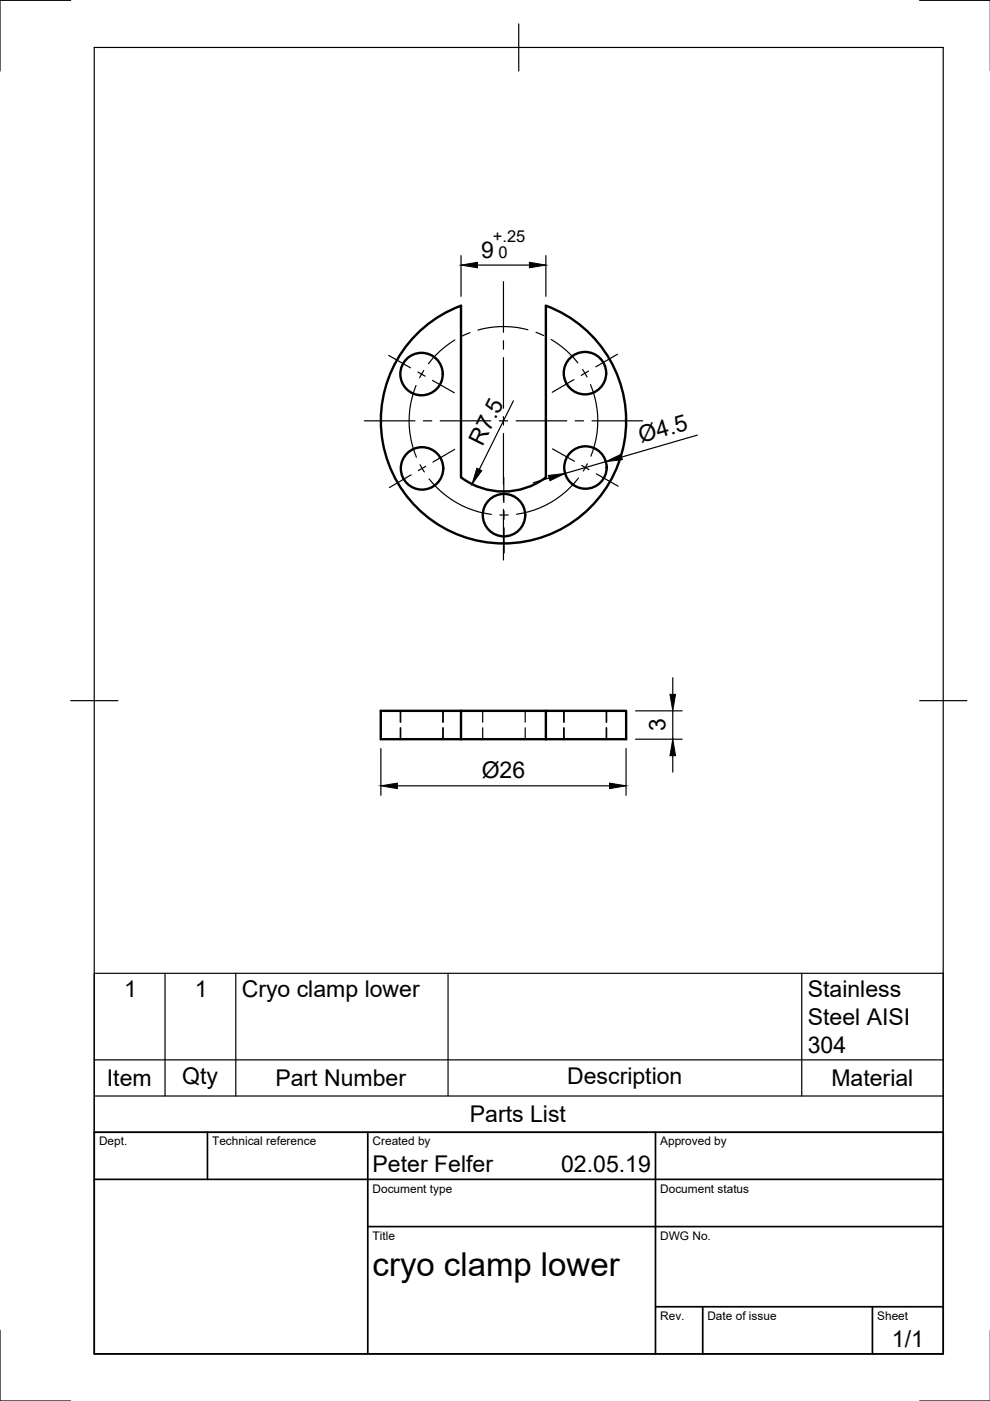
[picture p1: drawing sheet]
<svg xmlns="http://www.w3.org/2000/svg" width="210mm" height="297mm" viewBox="0 0 210 297" stroke-linecap="round" stroke-linejoin="round" font-family="sans-serif">
<!-- layer: Visible -->
<g fill="none" stroke="#000" stroke-width=".51">
<path d="M97.7 101.2l.1-36.4a26 26 0 0 0-11.9 40 26 26 0 0 0 41.7 0 26 26 0 0 0-11.8-40l-.1 36.4M97.8 101.2a15 15 0 0 0 18 0M97.7 150.7h-17v6h17M97.7 156.7h18M97.7 150.7h18M97.7 150.7v6M115.7 150.7h17.1v6h-17.1M115.7 150.7v6"/>
<circle cx="89.4" cy="79.3" r="4.5"/>
<circle cx="124" cy="79.1" r="4.5"/>
<circle cx="89.5" cy="99.3" r="4.5"/>
<circle cx="124.1" cy="99.1" r="4.5"/>
<circle cx="106.9" cy="109.2" r="4.5"/>
</g>
<!-- layer: Hidden -->
<g fill="none" stroke="#000" stroke-width=".25">
<path d="M84.9 150.7v2.4M84.9 154.3v2.4M85 150.7v2.4M85 154.3v2.4M93.9 150.7v2.4M93.9 154.3v2.4M94 150.7v2.4M94 154.3v2.4M102.3 150.7v2.4M102.3 154.3v2.4M111.4 150.7v2.4M111.4 154.3v2.4"/>
<path d="M119.5 150.7v2.4M119.5 154.3v2.4M119.6 150.7v2.4M119.6 154.3v2.4M128.5 150.7v2.4M128.5 154.3v2.4M128.6 150.7v2.4M128.6 154.3v2.4"/>
</g>
<!-- layer: Border -->
<path d="M15 .1h-15v15M20 10.1h180v276.9h-180zM110 5.1v10M195 .1h15M15 148.6h10M195 148.6h10M0 282.1v14.9h15M195 297h15" fill="none" stroke="#000" stroke-width=".25"/>
<!-- layer: TitleBlock -->
<path d="M20 240.1h180v46.9h-180zM20 250h180M44 240.1v9.9M78 240.1v46.9M139 240.1v46.9M78 260.1h122M139 277.1h61M149 277.1v9.9M185 277.1v9.9" fill="none" stroke="#000" stroke-width=".36"/>
<!-- layer: Smart Centers -->
<g fill="none" stroke="#000" stroke-width=".25">
<path d="M106.7 59.7v10.7M82.4 75.4l4.6 2.6M88.6 78.9l1.5 .9M89.8 78.5l-.8 1.6M96.4 72.1l-2 1.4a19.3 19.3 0 0 0-3.6 3.6M99.7 70.5l-1.7 .7M106.7 72.2v1.8M106.7 75.8v10.8M111.9 69.9a19.9 19.9 0 0 0-10.6 .1M113.6 70.4l1.7 .7M116.9 72a20.1 20.1 0 0 1 5.6 4.9M123.5 78.4l.9 1.5"/>
<path d="M124.8 78.7l-1.6 .9M130.9 75.1l-4.6 2.7M77.2 89.2h10.8M88.2 81.7a20 20 0 0 0 .1 15.2M89.1 98.5l.9 1.6M89.8 89.2h1.7M90.3 98.9l-1.6 .9M91.7 80.7l4.6 2.6M93.3 89.2h10.8M96.4 95.3l-4.6 2.7M105.9 89.2h1.7M106.7 88.3v1.8"/>
<path d="M106.7 91.9v10.7M109.4 89.2h10.8M117.2 95.2l4.6 2.6M121.7 80.5l-4.6 2.7M121.9 89.2h1.8M123.3 98.7l1.6 .9M124.5 98.3l-.8 1.6M125.2 81.5a19.9 19.9 0 0 1 .1 15.2M125.5 89.2h10.7M87.2 100.7l-4.6 2.7M91 101.5a20 20 0 0 0 13.2 7.6M106.7 104.4v1.8"/>
<path d="M106.7 108v10.7M106.8 101.2v5.3M106.8 108.3v1.8M106.9 111.9v5.3M107.8 109.2h-1.8M122.6 101.4a20 20 0 0 1-13.1 7.6M126.4 100.5l4.7 2.6"/>
</g>
<!-- layer: FD_Dimensions -->
<g fill="none" stroke="#000" stroke-width=".25">
<path d="M97.7 54.2v8.6M101.2 56.2h11M115.7 54.2v8.6M108.9 85l-7.3 14.5M128.4 97.9l-8.6 2.5M147.8 92.3l-16 4.6M116.4 101.4l-3.3 .9M80.8 158.7v9.9M132.7 158.7v9.9M134.7 150.7h9.9M134.7 156.7h9.9M142.6 143.7v3.5"/>
<path d="M142.6 150.7v6M84.2 166.6h45M142.6 160.2v3.5"/>
</g>
<path d="M97.7 56.2l3.5-.6v1.2zM112.2 55.6l3.5 .6-3.5 .6zM101.1 99.3l1.1 .5-2.1 2.9zM128.4 97.9l3.2-1.6 .4 1.2zM116.3 100.8l3.5-.4-3.2 1.5zM142 147.2h1.2l-.6 3.5zM80.8 166.6l3.4-.6v1.2zM129.2 166l3.5 .6-3.5 .6zM142.6 156.7l.6 3.5h-1.2z" fill="#000" stroke="#000" stroke-width=".21"/>
<!-- layer: Parts Lists -->
<path d="M20 206.4h180v33.7h-180zM35 206.4v26M50 206.4v26M95 206.4v26M170 206.4v26M20 232.4h180M20 224.7h180" fill="none" stroke="#000" stroke-width=".25"/>
<text font-size="7" x="79" y="270.6">cryo clamp lower</text>
<g font-size="4.9">
<text x="102" y="54.6">9</text>
<text x="102.3" y="94.7" transform="rotate(-64 102.3 94.7)">R7.5</text>
<text x="136" y="94" transform="rotate(-16 136 94)">Ø4.5</text>
<text x="141.1" y="155.1" transform="rotate(-90 141.1 155.1)">3</text>
<text x="102.1" y="165">Ø26</text>
<text x="26.3" y="211.4">1</text>
<text x="41.3" y="211.4">1</text>
<text x="51.2" y="211.4">Cryo clamp lower</text>
<text x="171.3" y="211.4">Stainless</text>
<text x="171.3" y="217.3">Steel AISI</text>
<text x="171.3" y="223.2">304</text>
<text x="22.7" y="230.3">Item</text>
<text x="38.6" y="229.8">Qty</text>
<text x="58.4" y="230.3">Part Number</text>
<text x="120.2" y="229.8">Description</text>
<text x="176.3" y="230.3">Material</text>
<text x="99.6" y="237.9">Parts List</text>
<text x="79" y="248.5">Peter Felfer</text>
<text x="119" y="248.5">02.05.19</text>
<text x="189.1" y="285.7">1/1</text>
</g>
<g font-size="3.5">
<text x="104.5" y="51.3">+.25</text>
<text x="105.7" y="54.6">0</text>
</g>
<g font-size="2.5">
<text x="21" y="242.9">Dept.</text>
<text x="45" y="242.9">Technical reference</text>
<text x="79" y="242.9">Created by</text>
<text x="140" y="242.9">Approved by</text>
<text x="79" y="252.8">Document type</text>
<text x="140" y="252.8">Document status</text>
<text x="79" y="262.9">Title</text>
<text x="140" y="262.9">DWG No.</text>
<text x="140" y="279.9">Rev.</text>
<text x="150" y="279.9">Date of issue</text>
<text x="186" y="279.9">Sheet</text>
</g>
</svg>
